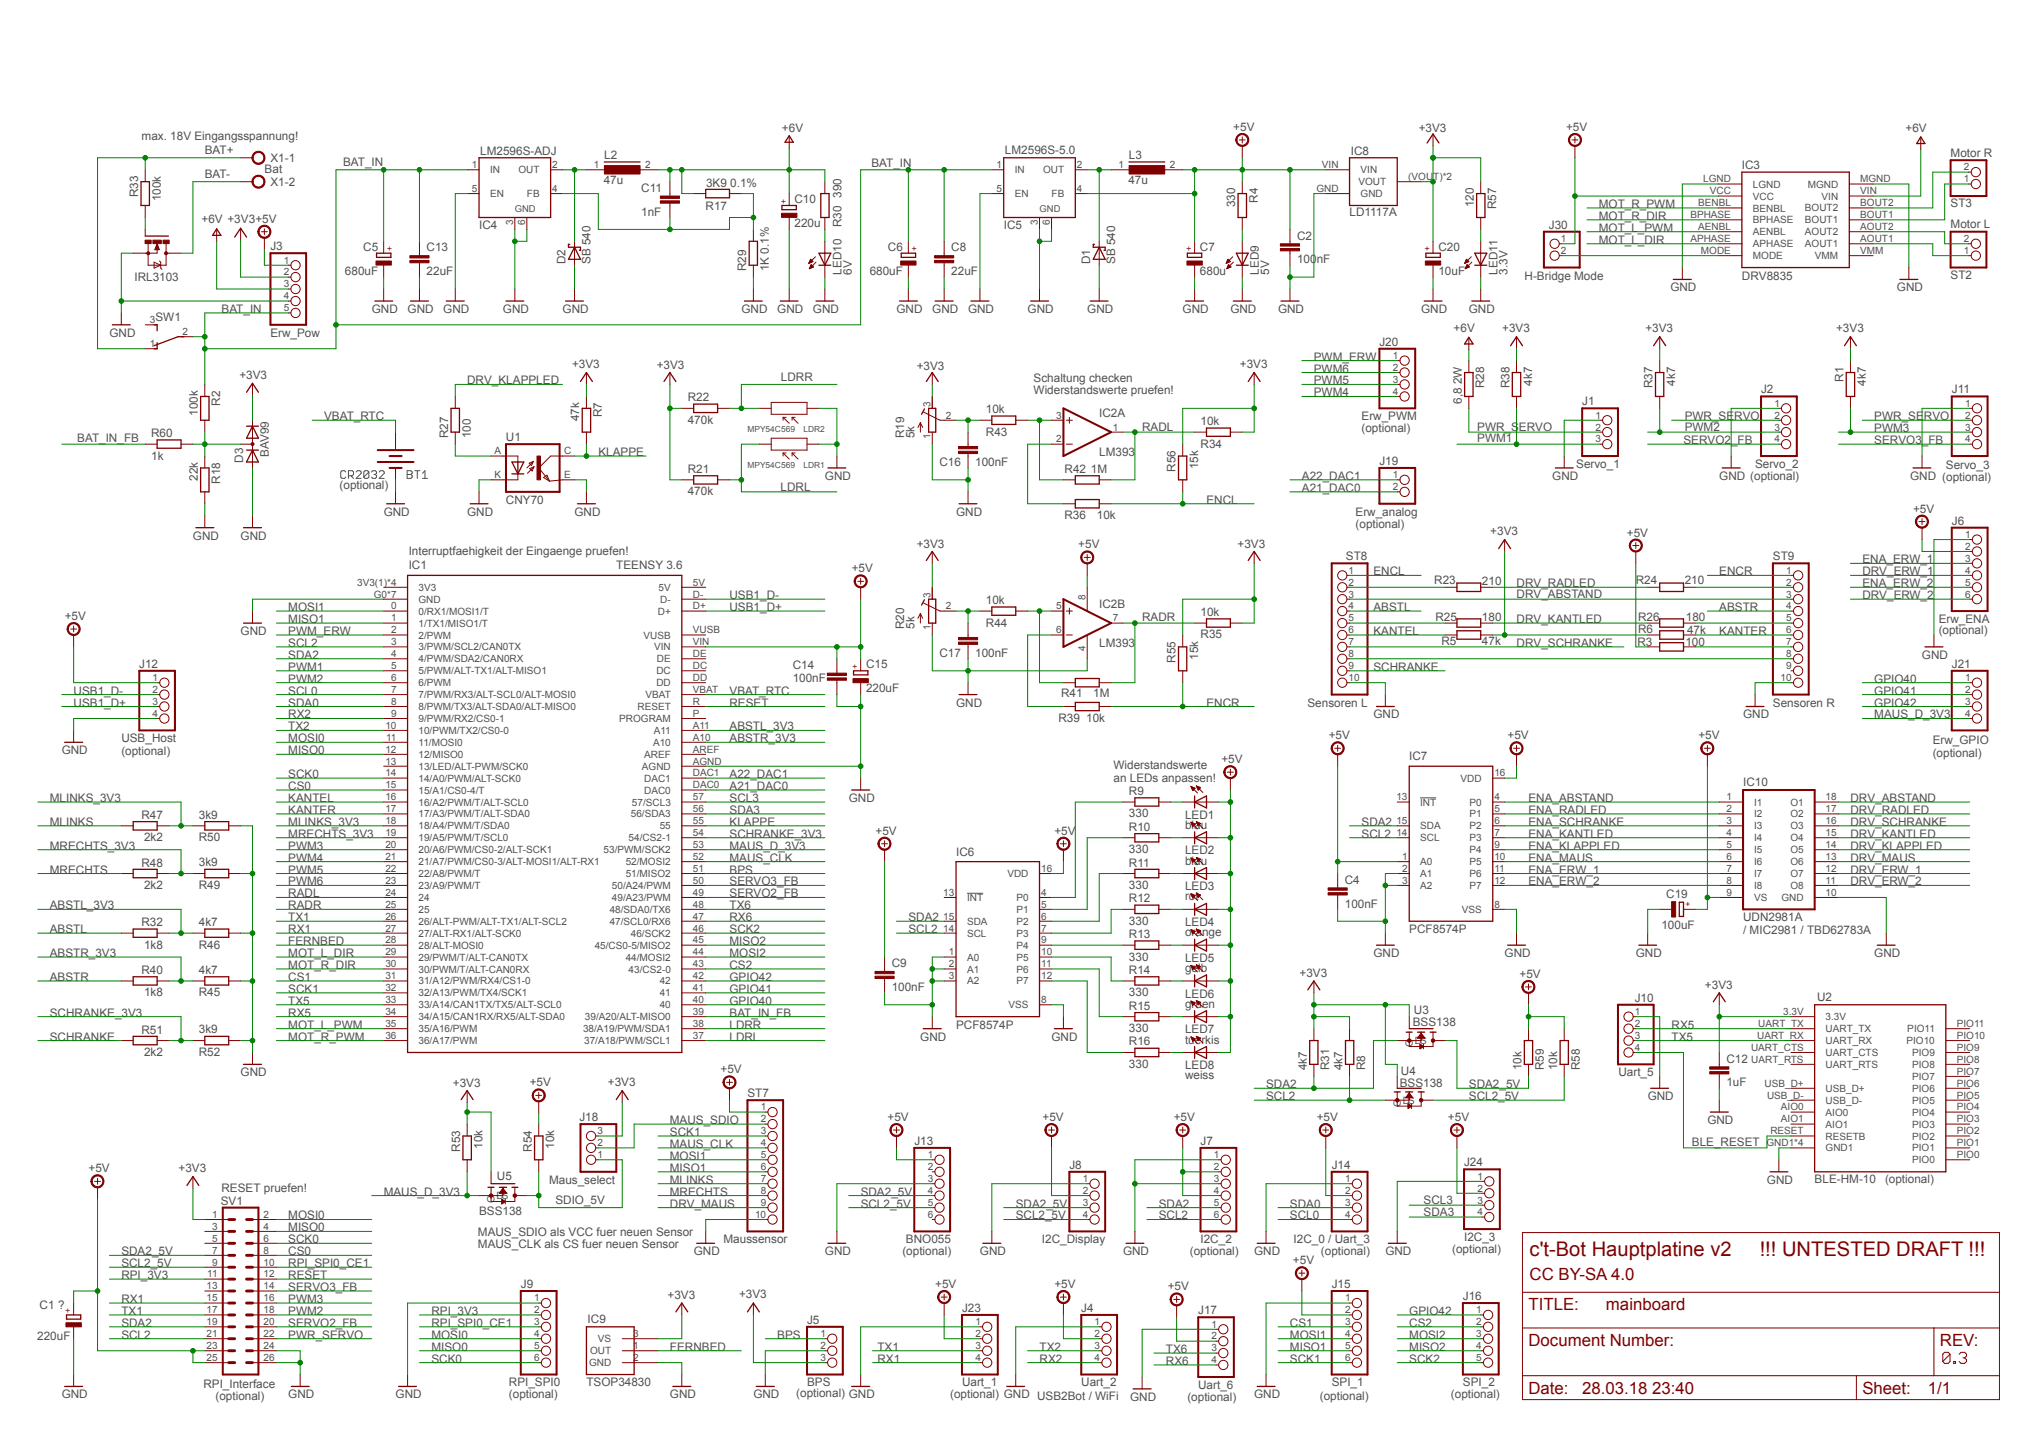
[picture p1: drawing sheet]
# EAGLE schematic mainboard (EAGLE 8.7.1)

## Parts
BT1  CR2032  BATTERY-20MM_PTH  [BATTCOM_20MM_PTH]
C1  220uF  CPOL-EUE2-5  [E2-5]
C2  100nF  C-EU025-025X050  [C025-025X050]
C4  100nF  C-EU025-025X050  [C025-025X050]
C5  680uF  CPOL-EUE5-10.5  [E5-10,5]
C6  680uF  CPOL-EUE5-10.5  [E5-10,5]
C7  680u  CPOL-EUE5-10.5  [E5-10,5]
C8  22uF  C-EU025-025X050  [C025-025X050]
C9  100nF  C-EU025-025X050  [C025-025X050]
C10  220u  CPOL-EUE5-10.5  [E5-10,5]
C11  1nF  C-EU025-025X050  [C025-025X050]
C12  1uF  C-EU025-025X050  [C025-025X050]
C13  22uF  C-EU025-025X050  [C025-025X050]
C14  100nF  C-EU025-025X050  [C025-025X050]
C15  220uF  CPOL-EUE2-5  [E2-5]
C16  100nF  C-EU025-025X050  [C025-025X050]
C17  100nF  C-EU025-025X050  [C025-025X050]
C19  100uF  CPOL-EUE2-5  [E2-5]
C20  10uF  CPOL-EUE2.5-5  [E2,5-5]
D1  SB 540  SCHOTTKY-DIODEDO201T15  [DO201T15]
D2  SB 540  SCHOTTKY-DIODEDO201T15  [DO201T15]
D3  BAV99  BAV199  [SOT23]
IC1  TEENSY 3.6  TEENSY3_6--ALLPINS  [T36]
IC2  LM393  LM393N  [DIL08@1]
IC3  DRV8835  POLOLU_MOTOR_DRV8835THROUGHHOLE  [POLOLU_MOTOR_DRV_DRV8835]
IC4  LM2596S-ADJ  LM2596S  [TO263-5]
IC5  LM2596S-5.0  LM2596S  [TO263-5]
IC6  PCF8574P  [DIL16]
IC7  PCF8574P  [DIL16]
IC8  LD1117A  LD1117  [LD1117SOT-223]
IC9  TSOP34830  [TSOP348]
IC10  UDN2981A  [DIL18]
J1  Servo_1  PINHD-1X3  [1X03]
J2  Servo_2  PINHD-1X4  [1X04]
J3  Erw_Pow  PINHD-1X5  [1X05]
J4  Uart_2  PINHD-1X4  [1X04]
J5  BPS  PINHD-1X3  [1X03]
J6  Erw_ENA  PINHD-1X6  [1X06]
J7  I2C_2  PINHD-1X6  [1X06]
J8  I2C_Display  PINHD-1X4  [1X04]
J9  RPI_SPI0  PINHD-1X6  [1X06]
J10  Uart_5  PINHD-1X4  [1X04]
J11  Servo_3  PINHD-1X4  [1X04]
J12  USB_Host  PINHD-1X4  [1X04]
J13  BNO055  PINHD-1X6  [1X06]
J14  I2C_0 / Uart_3  PINHD-1X4  [1X04]
J15  SPI_1  PINHD-1X6  [1X06]
J16  SPI_2  PINHD-1X5  [1X05]
J17  Uart_6  PINHD-1X4  [1X04]
J18  Maus_select  PINHD-1X3  [1X03]
J19  Erw_analog  PINHD-1X2  [1X02]
J20  Erw_PWM  PINHD-1X4  [1X04]
J21  Erw_GPIO  PINHD-1X4  [1X04]
J23  Uart_1  PINHD-1X4  [1X04]
J24  I2C_3  PINHD-1X4  [1X04]
J30  H-Bridge Mode  PINHD-1X2  [1X02]
L2  47u  09HCP  [09HCP]
L3  47u  09HCP  [09HCP]
LDR1  MPY54C569  PHOTORESISTOR-5528-10K(2P-5.0X4.2MM)  [SNR2-3.0]
LDR2  MPY54C569  PHOTORESISTOR-5528-10K(2P-5.0X4.2MM)  [SNR2-3.0]
LED1  blau  LED3MM  [LED3MM]
LED2  blau  LED3MM  [LED3MM]
LED3  rot  LED3MM  [LED3MM]
LED4  orange  LED3MM  [LED3MM]
LED5  gelb  LED3MM  [LED3MM]
LED6  gruen  LED3MM  [LED3MM]
LED7  tuerkis  LED3MM  [LED3MM]
LED8  weiss  LED3MM  [LED3MM]
LED9  5V  LED3MM  [LED3MM]
LED10  6V  LED3MM  [LED3MM]
LED11  3.3V  LED3MM  [LED3MM]
Q2  IRL3103  IRF740  [TO220BV]
R1  4k7  R-EU_0204/2V  [0204V]
R2  100k  R-EU_0204/2V  [0204V]
R3  100  R-EU_0204/2V  [0204V]
R4  330  R-EU_0204/2V  [0204V]
R5  47k  R-EU_0204/2V  [0204V]
R6  47k  R-EU_0204/2V  [0204V]
R7  47k  R-EU_0204/2V  [0204V]
R8  4k7  R-EU_0204/2V  [0204V]
R9  330  R-EU_0204/2V  [0204V]
R10  330  R-EU_0204/2V  [0204V]
R11  330  R-EU_0204/2V  [0204V]
R12  330  R-EU_0204/2V  [0204V]
R13  330  R-EU_0204/2V  [0204V]
R14  330  R-EU_0204/2V  [0204V]
R15  330  R-EU_0204/2V  [0204V]
R16  330  R-EU_0204/2V  [0204V]
R17  3K9 0.1%  R-EU_0204/2V  [0204V]
R18  22k  R-EU_0204/2V  [0204V]
R19  5k  R-TRIMM64W  [RTRIM64W]
R20  5k  R-TRIMM64W  [RTRIM64W]
R21  470k  R-EU_0204/2V  [0204V]
R22  470k  R-EU_0204/2V  [0204V]
R23  210  R-EU_0204/2V  [0204V]
R24  210  R-EU_0204/2V  [0204V]
R25  180  R-EU_0204/2V  [0204V]
R26  180  R-EU_0204/2V  [0204V]
R27  100  R-EU_0204/2V  [0204V]
R28  6,8 2W  R-EU_0204/7  [0204/7]
R29  1K 0.1%  R-EU_0204/2V  [0204V]
R30  390  R-EU_0204/2V  [0204V]
R31  4k7  R-EU_0204/2V  [0204V]
R32  1k8  R-EU_0204/2V  [0204V]
R33  100k  R-EU_0204/2V  [0204V]
R34  10k  R-EU_0204/2V  [0204V]
R35  10k  R-EU_0204/2V  [0204V]
R36  10k  R-EU_0204/7  [0204/7]
R37  4k7  R-EU_0204/2V  [0204V]
R38  4k7  R-EU_0204/2V  [0204V]
R39  10k  R-EU_0204/2V  [0204V]
R40  1k8  R-EU_0204/7  [0204/7]
R41  1M  R-EU_0204/2V  [0204V]
R42  1M  R-EU_0204/2V  [0204V]
R43  10k  R-EU_0204/2V  [0204V]
R44  10k  R-EU_0204/2V  [0204V]
R45  4k7  R-EU_0204/7  [0204/7]
R46  4k7  R-EU_0204/2V  [0204V]
R47  2k2  R-EU_0204/2V  [0204V]
R48  2k2  R-EU_0204/2V  [0204V]
R49  3k9  R-EU_0204/2V  [0204V]
R50  3k9  R-EU_0204/2V  [0204V]
R51  2k2  R-EU_0204/2V  [0204V]
R52  3k9  R-EU_0204/2V  [0204V]
R53  10k  R-EU_0204/2V  [0204V]
R54  10k  R-EU_0204/7  [0204/7]
R55  15k  R-EU_0204/2V  [0204V]
R56  15k  R-EU_0204/2V  [0204V]
R57  120  R-EU_0204/2V  [0204V]
R58  10k  R-EU_0204/2V  [0204V]
R59  10k  R-EU_0204/2V  [0204V]
R60  1k  R-EU_0204/2V  [0204V]
ST2  Motor L  PINHD-1X2/90  [1X02/90]
ST3  Motor R  PINHD-1X2/90  [1X02/90]
ST7  Maussensor  PINHD-1X10  [1X10]
ST8  Sensoren L  PINHD-1X10  [1X10]
ST9  Sensoren R  PINHD-1X10  [1X10]
SV1  RPI_Interface  ML26  [ML26]
SW1  TL36WO  [TL3XWO]
U1  CNY70  [4]
U2  BLE-HM-10  RANDOM-PARTS_BLE-HM-10  [RANDOM-PARTS_BLE-HM-10]
U3  BSS138  [BSS138]
U4  BSS138  [BSS138]
U5  BSS138  [BSS138]
X1  Bat  SCHRAUBKLEMME/2  [AK500/2-H]

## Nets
+3V3: C12.1 C20.+ D3.2(C) IC8.(VOUT)(VOUT) IC8.VOUT IC9.3(VS) J3.2 J5.3 J18.3 R1.1 R5.2 R6.1 R7.1 R8.2 R19.3(E) R20.3(E) R21.1 R22.1 R31.2 R34.2 R35.2 R37.1 R38.1 R53.1 R55.1 R56.1 R57.1 SV1.1 U2.3.3V U3.G U4.G U5.G
+5V: C1.+ C2.1 C4.1 C7.+ C9.1 C14.1 C15.+ C19.+ IC1.VIN IC2.8(P:V+) IC3.VCC IC5.4(FB) IC6.16(VDD) IC7.1(A0) IC7.16(VDD) IC8.VIN IC10.9(VS) J3.1 J4.2 J6.2 J7.2 J7.4 J8.2 J12.1 J13.1 J14.2 J15.2 J17.2 J23.2 J24.2 J30.1 L3.2 LED1.A LED2.A LED3.A LED4.A LED5.A LED6.A LED7.A LED8.A R3.2 R4.1 R54.1 R58.2 R59.2 ST7.1 SV1.23 SV1.25
+6V: C10.+ C11.1 IC3.VIN J3.3 L2.2 R17.2 R28.1 R30.1
A21_DAC0: IC1.DAC0 J19.2
A22_DAC1: IC1.DAC1 J19.1
ABSTL: R32.2 ST8.4
ABSTL_3V3: IC1.A11 R32.1 R46.1
ABSTR: R40.2 ST9.4
ABSTR_3V3: IC1.A10 R40.1 R45.1
BAT+: R33.1 SW1.1(O) X1.1
BAT-: Q2.D X1.2
BAT_IN: C5.+ C6.+ C8.1 C13.1 IC4.1(IN) IC5.1(IN) J3.5 R2.1 SW1.2(P)
BAT_IN_FB: IC1.39(39/A20/ALT-MISO0) R60.1
BLE_RESET: J10.4 U2.RESET(RESETB)
BPS: IC1.51(51/MISO2) J5.1
CS0: IC1.15(15/A1/CS0-4/T) SV1.8
CS1: IC1.31(31/A12/PWM/RX4/CS1-0) J15.3
CS2: IC1.43(43/CS2-0) J16.2
DRV_ABSTAND: IC10.18(O1) ST8.3 ST9.3
DRV_ERW_1: IC10.12(O7) J6.4
DRV_ERW_2: IC10.11(O8) J6.6
DRV_KANTLED: IC10.15(O4) R25.2 R26.1
DRV_KLAPPLED: IC10.14(O5) R27.2
DRV_MAUS: IC10.13(O6) ST7.9
DRV_RADLED: IC10.17(O2) R23.2 R24.1
DRV_SCHRANKE: IC10.16(O3) ST8.7
ENA_ABSTAND: IC7.4(P0) IC10.1(I1)
ENA_ERW_1: IC7.11(P6) IC10.7(I7) J6.3
ENA_ERW_2: IC7.12(P7) IC10.8(I8) J6.5
ENA_KANTLED: IC7.7(P3) IC10.4(I4)
ENA_KLAPPLED: IC7.9(P4) IC10.5(I5)
ENA_MAUS: IC7.10(P5) IC10.6(I6)
ENA_RADLED: IC7.5(P1) IC10.2(I2)
ENA_SCHRANKE: IC7.6(P2) IC10.3(I3)
ENCL: R36.1 R56.2 ST8.1
ENCR: R39.1 R55.2 ST9.1
FERNBED: IC1.28(28/ALT-MOSI0) IC9.1(OUT)
GND: BT1.2(-) C1.- C2.2 C4.2 C5.- C6.- C7.- C8.2 C9.2 C10.- C12.2 C13.2 C14.2 C15.- C16.2 C17.2 C19.- C20.- D1.A D2.A D3.1(A) IC1.AGND IC1.G0(GND) IC1.G1(GND) IC1.G2(GND) IC1.G3(GND) IC1.G4(GND) IC1.G5(GND) IC1.G6(GND) IC2.4(P:V-) IC3.LGND IC3.MGND IC4.3(GND) IC4.5(EN) IC4.6(GND) IC5.3(GND) IC5.5(EN) IC5.6(GND) IC6.1(A0) IC6.2(A1) IC6.3(A2) IC6.8(VSS) IC7.2(A1) IC7.3(A2) IC7.8(VSS) IC8.GND IC9.2(GND) IC10.10(GND) J1.1 J2.1 J3.4 J4.1 J5.2 J6.1 J7.1 J7.3 J8.1 J9.1 J10.1 J11.1 J12.4 J13.3 J14.1 J15.1 J17.1 J23.1 J24.1 LDR1.1 LDR2.1 LED9.K(C) LED10.K(C) LED11.K(C) Q2.S R18.2 R19.1(A) R20.1(A) R29.1 R45.2 R46.2 R49.2 R50.2 R52.2 ST7.10 ST8.10 ST9.10 SV1.24 SV1.26 U1.E(EMI) U1.K(C) U2.GND1 U2.GND2(GND1) U2.GND3(GND1) U2.GND4(GND1)
GPIO40: IC1.40 J21.1
GPIO41: IC1.41 J21.2
GPIO42: IC1.42 J16.1 J21.3
KANTEL: IC1.16(16/A2/PWM/T/ALT-SCL0) R5.1 ST8.6
KANTER: IC1.17(17/A3/PWM/T/ALT-SDA0) R6.2 ST9.6
KLAPPE: IC1.55 R7.2 U1.C(COL)
KLAPPLED: R27.1 U1.A
LDRL: IC1.37(37/A18/PWM/SCL1) LDR1.2 R21.2
LDRR: IC1.38(38/A19/PWM/SDA1) LDR2.2 R22.2
MAUS_CLK: IC1.52(52/MOSI2) ST7.4
MAUS_D_3V3: IC1.53(53/PWM/SCK2) J21.4 R53.2 U5.S
MAUS_SDIO: J18.2 ST7.2
MISO0: IC1.12(12/MISO0) J9.5 SV1.4
MISO1: IC1.1(1/TX1/MISO1/T) J15.5 ST7.6
MISO2: IC1.45(45/CS0-5/MISO2) J16.4
MLINKS: R47.2 ST7.7
MLINKS_3V3: IC1.18(18/A4/PWM/T/SDA0) R47.1 R50.1
MOSI0: IC1.11(11/MOSI0) J9.4 SV1.2
MOSI1: IC1.0(0/RX1/MOSI1/T) J15.4 ST7.5
MOSI2: IC1.44(44/MOSI2) J16.3
MOT_L_1: IC3.AOUT1 ST2.1
MOT_L_2: IC3.AOUT2 ST2.2
MOT_L_DIR: IC1.29(29/PWM/T/ALT-CAN0TX) IC3.APHASE
MOT_L_PWM: IC1.35(35/A16/PWM) IC3.AENBL
MOT_R_1: IC3.BOUT1 ST3.1
MOT_R_2: IC3.BOUT2 ST3.2
MOT_R_DIR: IC1.30(30/PWM/T/ALT-CAN0RX) IC3.BPHASE
MOT_R_PWM: IC1.36(36/A17/PWM) IC3.BENBL
MRECHTS: R48.2 ST7.8
MRECHTS_3V3: IC1.19(19/A5/PWM/T/SCL0) R48.1 R49.1
N$1: R3.1 ST9.7
N$2: LED11.A R57.2
N$3: IC3.MODE J30.2
N$4: D3.3(AC) R2.2 R18.1 R60.2
N$5: C11.2 IC4.4(FB) R17.1 R29.2
N$6: LED9.A R4.2
N$8: LED10.A R30.2
N$10: IC2.3(A:+IN) R42.1 R43.2
N$12: IC2.5(B:+IN) R41.1 R44.2
N$13: IC2.2(A:-IN) R36.2
N$14: IC2.6(B:-IN) R39.2
N$16: IC6.9(P4) R13.1
N$17: IC6.7(P3) R12.1
N$18: IC6.6(P2) R11.1
N$19: IC6.5(P1) R10.1
N$20: IC6.4(P0) R9.1
N$21: IC6.10(P5) R14.1
N$22: IC6.11(P6) R15.1
N$23: IC6.12(P7) R16.1
N$25: LED8.K(C) R16.2
N$26: LED1.K(C) R9.2
N$27: LED2.K(C) R10.2
N$28: LED3.K(C) R11.2
N$29: LED4.K(C) R12.2
N$30: LED5.K(C) R13.2
N$31: LED6.K(C) R14.2
N$32: LED7.K(C) R15.2
N$35: C16.1 R19.2(S) R43.1
N$38: Q2.G R33.2
N$39: C17.1 R20.2(S) R44.1
N$45: R24.2 ST9.2
N$47: R23.1 ST8.2
N$51: R25.1 ST8.5
N$53: R26.2 ST9.5
N$57: ST8.8 ST9.8
PWM1: IC1.5(5/PWM/ALT-TX1/ALT-MISO1) J1.3 R38.2
PWM2: IC1.6(6/PWM) J2.3 R37.2 SV1.18
PWM3: IC1.20(20/A6/PWM/CS0-2/ALT-SCK1) J11.3 R1.2 SV1.16
PWM4: IC1.21(21/A7/PWM/CS0-3/ALT-MOSI1/ALT-RX1) J20.4
PWM5: IC1.22(22/A8/PWM/T) J20.3
PWM6: IC1.23(23/A9/PWM/T) J20.2
PWM_ERW: IC1.2(2/PWM) J20.1
PWR_SERVO: J1.2 J2.2 J11.2 R28.2 SV1.22
RADL: IC1.24 IC2.1(A:OUT) R34.1 R42.2
RADR: IC1.25 IC2.7(B:OUT) R35.1 R41.2
RESET: IC1.R(RESET) SV1.12
RPI_3V3: J9.2 SV1.11
RPI_SPI0_CE1: J9.3 SV1.10
RX1: IC1.27(27/ALT-RX1/ALT-SCK0) J23.4 SV1.15
RX2: IC1.9(9/PWM/RX2/CS0-1) J4.4
RX5: IC1.34(34/A15/CAN1RX/RX5/ALT-SDA0) J10.2 U2.UART_TX
RX6: IC1.47(47/SCL0/RX6) J17.4
SCHRANKE: R51.2 ST8.9
SCHRANKE_3V3: IC1.54(54/CS2-1) R51.1 R52.1
SCK0: IC1.14(14/A0/PWM/ALT-SCK0) J9.6 SV1.6
SCK1: IC1.32(32/A13/PWM/TX4/SCK1) J15.6 ST7.3
SCK2: IC1.46(46/SCK2) J16.5
SCL0: IC1.7(7/PWM/RX3/ALT-SCL0/ALT-MOSI0) J14.4
SCL2: IC1.3(3/PWM/SCL2/CAN0TX) IC6.14(SCL) IC7.14(SCL) J7.6 R8.1 SV1.21 U4.S
SCL2_5V: J8.4 J13.5 R58.1 SV1.9 U4.D
SCL3: IC1.57(57/SCL3) J24.3
SDA0: IC1.8(8/PWM/TX3/ALT-SDA0/ALT-MISO0) J14.3
SDA2: IC1.4(4/PWM/SDA2/CAN0RX) IC6.15(SDA) IC7.15(SDA) J7.5 R31.1 SV1.19 U3.S
SDA2_5V: J8.3 J13.4 R59.1 SV1.7 U3.D
SDA3: IC1.56(56/SDA3) J24.4
SDIO_5V: J18.1 R54.2 U5.D
SERVO2_FB: IC1.49(49/A23/PWM) J2.4 SV1.20
SERVO3_FB: IC1.50(50/A24/PWM) J11.4 SV1.14
TX1: IC1.26(26/ALT-PWM/ALT-TX1/ALT-SCL2) J23.3 SV1.17
TX2: IC1.10(10/PWM/TX2/CS0-0) J4.3
TX5: IC1.33(33/A14/CAN1TX/TX5/ALT-SCL0) J10.3 U2.UART_RX
TX6: IC1.48(48/SDA0/TX6) J17.3
USB1_D+: IC1.D+ J12.3
USB1_D-: IC1.D- J12.2
V5_L1: D1.C IC5.2(OUT) L3.1
V6_L1: D2.C IC4.2(OUT) L2.1
VBAT_RTC: BT1.1(+) IC1.VBAT
Unconnected: IC1.3V3(1)(3V3) IC1.3V3(2)(3V3) IC1.3V3(3)(3V3) IC1.3V3(4)(3V3) IC1.5V IC1.13(13/LED/ALT-PWM/SCK0) IC1.AREF IC1.DC IC1.DD IC1.DE IC1.P(PROGRAM) IC1.VUSB IC3.VMM IC6.13(!INT) IC7.13(!INT) J13.2 J13.6 ST9.9 SV1.3 SV1.5 SV1.13 SW1.3(S) U2.AIO0 U2.AIO1 U2.PIO0 U2.PIO1 U2.PIO2 U2.PIO3 U2.PIO4 U2.PIO5 U2.PIO6 U2.PIO7 U2.PIO8 U2.PIO9 U2.PIO10 U2.PIO11 U2.UART_CTS U2.UART_RTS U2.USB_D+ U2.USB_D-

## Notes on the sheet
- max. 18V Eingangsspannung!
- Schaltung checken!
  Widerstandswerte pruefen!
- (optional)
- (optional) | (optional)
- (optional)
- (optional)
- Interruptfaehigkeit der Eingaenge pruefen!
- (optional)
- (optional) | (optional)
- Widerstandswerte
  an LEDs anpassen!
- / MIC2981 / TBD62783A
- (optional)
- RESET pruefen!
- MAUS_SDIO als VCC fuer neuen Sensor
  MAUS_CLK als CS fuer neuen Sensor
- (optional) | (optional) | (optional) | (optional)
- c't-Bot Hauptplatine v2     !!! UNTESTED DRAFT !!!
- CC BY-SA 4.0
- ?
- 0.3
- (optional) | (optional) | (optional) | (optional) | USB2Bot / WiFi | (optional) | (optional)
- (optional)
